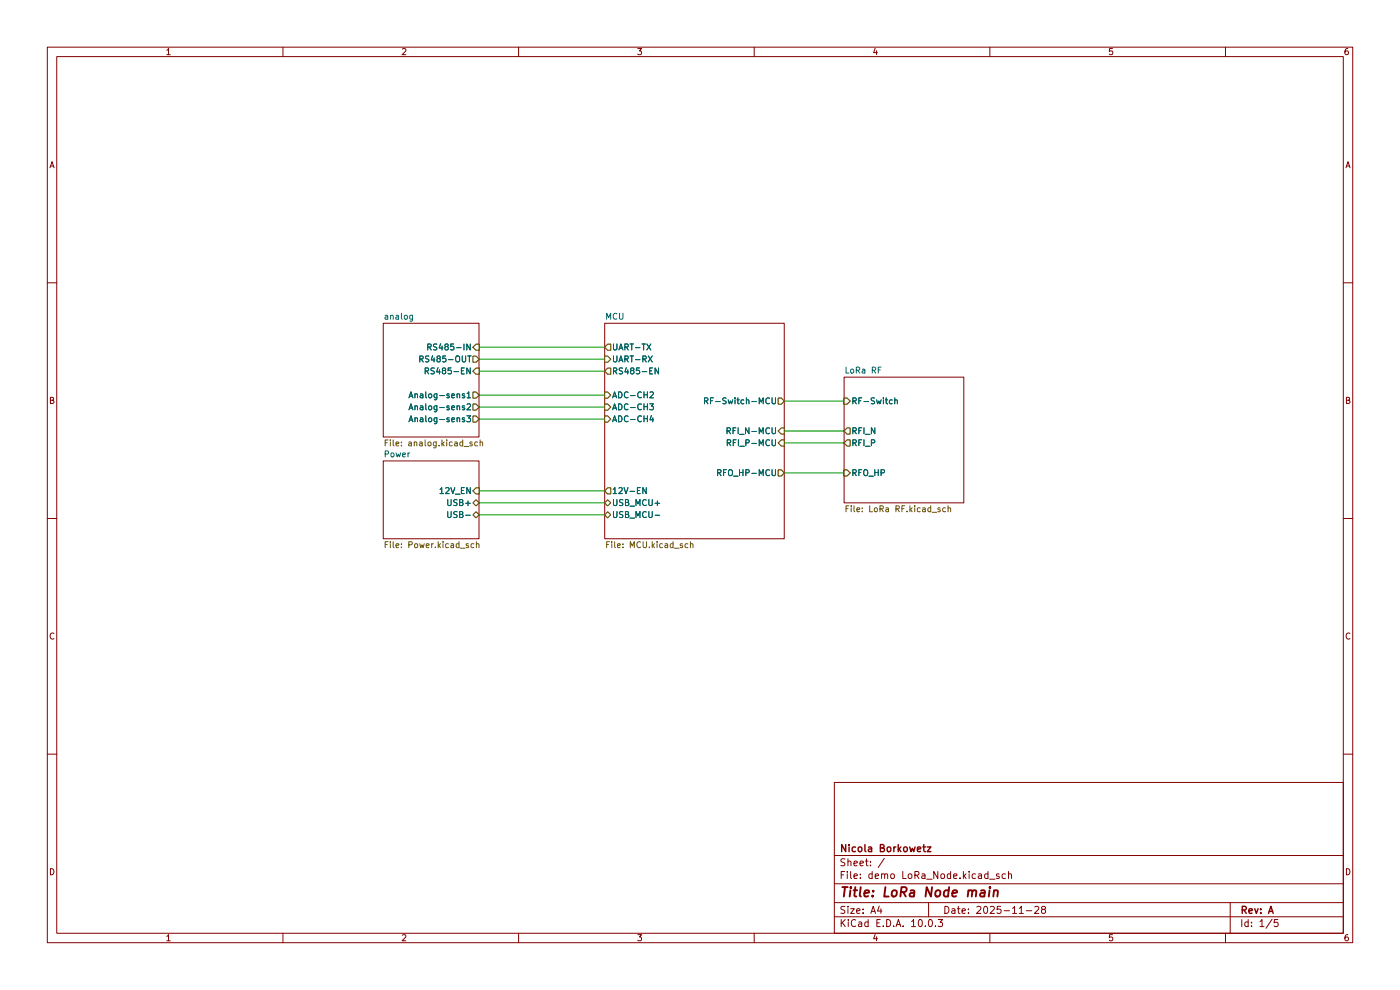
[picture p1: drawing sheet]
(kicad_sch
 (version 20260306)
 (generator "eeschema")
 (generator_version "10.0")
 (paper "A4")
 (title_block
  (title "LoRa Node main")
  (date "2025-11-28")
  (rev "A")
  (company "Nicola Borkowetz"))
 (lib_symbols)
 (wire
  (pts (xy 101.6 78.74) (xy 128.27 78.74))
  (stroke (width 0) (type default)))
 (wire
  (pts (xy 101.6 83.82) (xy 128.27 83.82))
  (stroke (width 0) (type default)))
 (wire
  (pts (xy 166.37 100.33) (xy 179.07 100.33))
  (stroke (width 0) (type default)))
 (wire
  (pts (xy 101.6 73.66) (xy 128.27 73.66))
  (stroke (width 0) (type default)))
 (wire
  (pts (xy 166.37 85.09) (xy 179.07 85.09))
  (stroke (width 0) (type default)))
 (wire
  (pts (xy 101.6 104.14) (xy 128.27 104.14))
  (stroke (width 0) (type default)))
 (wire
  (pts (xy 101.6 109.22) (xy 128.27 109.22))
  (stroke (width 0) (type default)))
 (wire
  (pts (xy 101.6 86.36) (xy 128.27 86.36))
  (stroke (width 0) (type default)))
 (wire
  (pts (xy 166.37 93.98) (xy 179.07 93.98))
  (stroke (width 0) (type default)))
 (wire
  (pts (xy 166.37 91.44) (xy 179.07 91.44))
  (stroke (width 0) (type default)))
 (wire
  (pts (xy 101.6 76.2) (xy 128.27 76.2))
  (stroke (width 0) (type default)))
 (wire
  (pts (xy 101.6 106.68) (xy 128.27 106.68))
  (stroke (width 0) (type default)))
 (wire
  (pts (xy 101.6 88.9) (xy 128.27 88.9))
  (stroke (width 0) (type default)))
 (sheet
  (at 81.28 68.58)
  (size 20.32 24.13)
  (exclude_from_sim no)
  (in_bom yes)
  (on_board yes)
  (dnp no)
  (fields_autoplaced yes)
  (stroke (width 0.1524) (type solid))
  (fill (color 0 0 0 0))
  (property "Sheetname" "analog" (at 81.28 67.8684 0) (show_name no) (do_not_autoplace no) (effects (font (size 1.27 1.27)) (justify left bottom)))
  (property "Sheetfile" "analog.kicad_sch" (at 81.28 93.2946 0) (show_name no) (do_not_autoplace no) (effects (font (size 1.27 1.27)) (justify left top)))
  (pin "RS485-EN" input (at 101.6 78.74 0) (effects (font (size 1.27 1.27)) (justify right)))
  (pin "RS485-IN" input (at 101.6 73.66 0) (effects (font (size 1.27 1.27)) (justify right)))
  (pin "RS485-OUT" output (at 101.6 76.2 0) (effects (font (size 1.27 1.27)) (justify right)))
  (pin "Analog-sens1" output (at 101.6 83.82 0) (effects (font (size 1.27 1.27)) (justify right)))
  (pin "Analog-sens2" output (at 101.6 86.36 0) (effects (font (size 1.27 1.27)) (justify right)))
  (pin "Analog-sens3" output (at 101.6 88.9 0) (effects (font (size 1.27 1.27)) (justify right))))
 (sheet
  (at 128.27 68.58)
  (size 38.1 45.72)
  (exclude_from_sim no)
  (in_bom yes)
  (on_board yes)
  (dnp no)
  (fields_autoplaced yes)
  (stroke (width 0.1524) (type solid))
  (fill (color 0 0 0 0))
  (property "Sheetname" "MCU" (at 128.27 67.8684 0) (show_name no) (do_not_autoplace no) (effects (font (size 1.27 1.27)) (justify left bottom)))
  (property "Sheetfile" "MCU.kicad_sch" (at 128.27 114.8846 0) (show_name no) (do_not_autoplace no) (effects (font (size 1.27 1.27)) (justify left top)))
  (pin "12V-EN" output (at 128.27 104.14 180) (effects (font (size 1.27 1.27)) (justify left)))
  (pin "ADC-CH2" input (at 128.27 83.82 180) (effects (font (size 1.27 1.27)) (justify left)))
  (pin "ADC-CH3" input (at 128.27 86.36 180) (effects (font (size 1.27 1.27)) (justify left)))
  (pin "ADC-CH4" input (at 128.27 88.9 180) (effects (font (size 1.27 1.27)) (justify left)))
  (pin "RF-Switch-MCU" output (at 166.37 85.09 0) (effects (font (size 1.27 1.27)) (justify right)))
  (pin "RFI_N-MCU" input (at 166.37 91.44 0) (effects (font (size 1.27 1.27)) (justify right)))
  (pin "RFI_P-MCU" input (at 166.37 93.98 0) (effects (font (size 1.27 1.27)) (justify right)))
  (pin "RFO_HP-MCU" output (at 166.37 100.33 0) (effects (font (size 1.27 1.27)) (justify right)))
  (pin "RS485-EN" output (at 128.27 78.74 180) (effects (font (size 1.27 1.27)) (justify left)))
  (pin "UART-RX" input (at 128.27 76.2 180) (effects (font (size 1.27 1.27)) (justify left)))
  (pin "UART-TX" output (at 128.27 73.66 180) (effects (font (size 1.27 1.27)) (justify left)))
  (pin "USB_MCU+" bidirectional (at 128.27 106.68 180) (effects (font (size 1.27 1.27)) (justify left)))
  (pin "USB_MCU-" bidirectional (at 128.27 109.22 180) (effects (font (size 1.27 1.27)) (justify left))))
 (sheet
  (at 81.28 97.79)
  (size 20.32 16.51)
  (exclude_from_sim no)
  (in_bom yes)
  (on_board yes)
  (dnp no)
  (fields_autoplaced yes)
  (stroke (width 0.1524) (type solid))
  (fill (color 0 0 0 0))
  (property "Sheetname" "Power" (at 81.28 97.0784 0) (show_name no) (do_not_autoplace no) (effects (font (size 1.27 1.27)) (justify left bottom)))
  (property "Sheetfile" "Power.kicad_sch" (at 81.28 114.8846 0) (show_name no) (do_not_autoplace no) (effects (font (size 1.27 1.27)) (justify left top)))
  (pin "USB+" bidirectional (at 101.6 106.68 0) (effects (font (size 1.27 1.27)) (justify right)))
  (pin "USB-" bidirectional (at 101.6 109.22 0) (effects (font (size 1.27 1.27)) (justify right)))
  (pin "12V_EN" input (at 101.6 104.14 0) (effects (font (size 1.27 1.27)) (justify right))))
 (sheet
  (at 179.07 80.01)
  (size 25.4 26.67)
  (exclude_from_sim no)
  (in_bom yes)
  (on_board yes)
  (dnp no)
  (fields_autoplaced yes)
  (stroke (width 0.1524) (type solid))
  (fill (color 0 0 0 0))
  (property "Sheetname" "LoRa RF" (at 179.07 79.2984 0) (show_name no) (do_not_autoplace no) (effects (font (size 1.27 1.27)) (justify left bottom)))
  (property "Sheetfile" "LoRa RF.kicad_sch" (at 179.07 107.2646 0) (show_name no) (do_not_autoplace no) (effects (font (size 1.27 1.27)) (justify left top)))
  (pin "RF-Switch" input (at 179.07 85.09 180) (effects (font (size 1.27 1.27)) (justify left)))
  (pin "RFI_N" output (at 179.07 91.44 180) (effects (font (size 1.27 1.27)) (justify left)))
  (pin "RFI_P" output (at 179.07 93.98 180) (effects (font (size 1.27 1.27)) (justify left)))
  (pin "RFO_HP" input (at 179.07 100.33 180) (effects (font (size 1.27 1.27)) (justify left))))
 (sheet_instances
  (path ""
   (page "1")))
 (embedded_fonts no))
